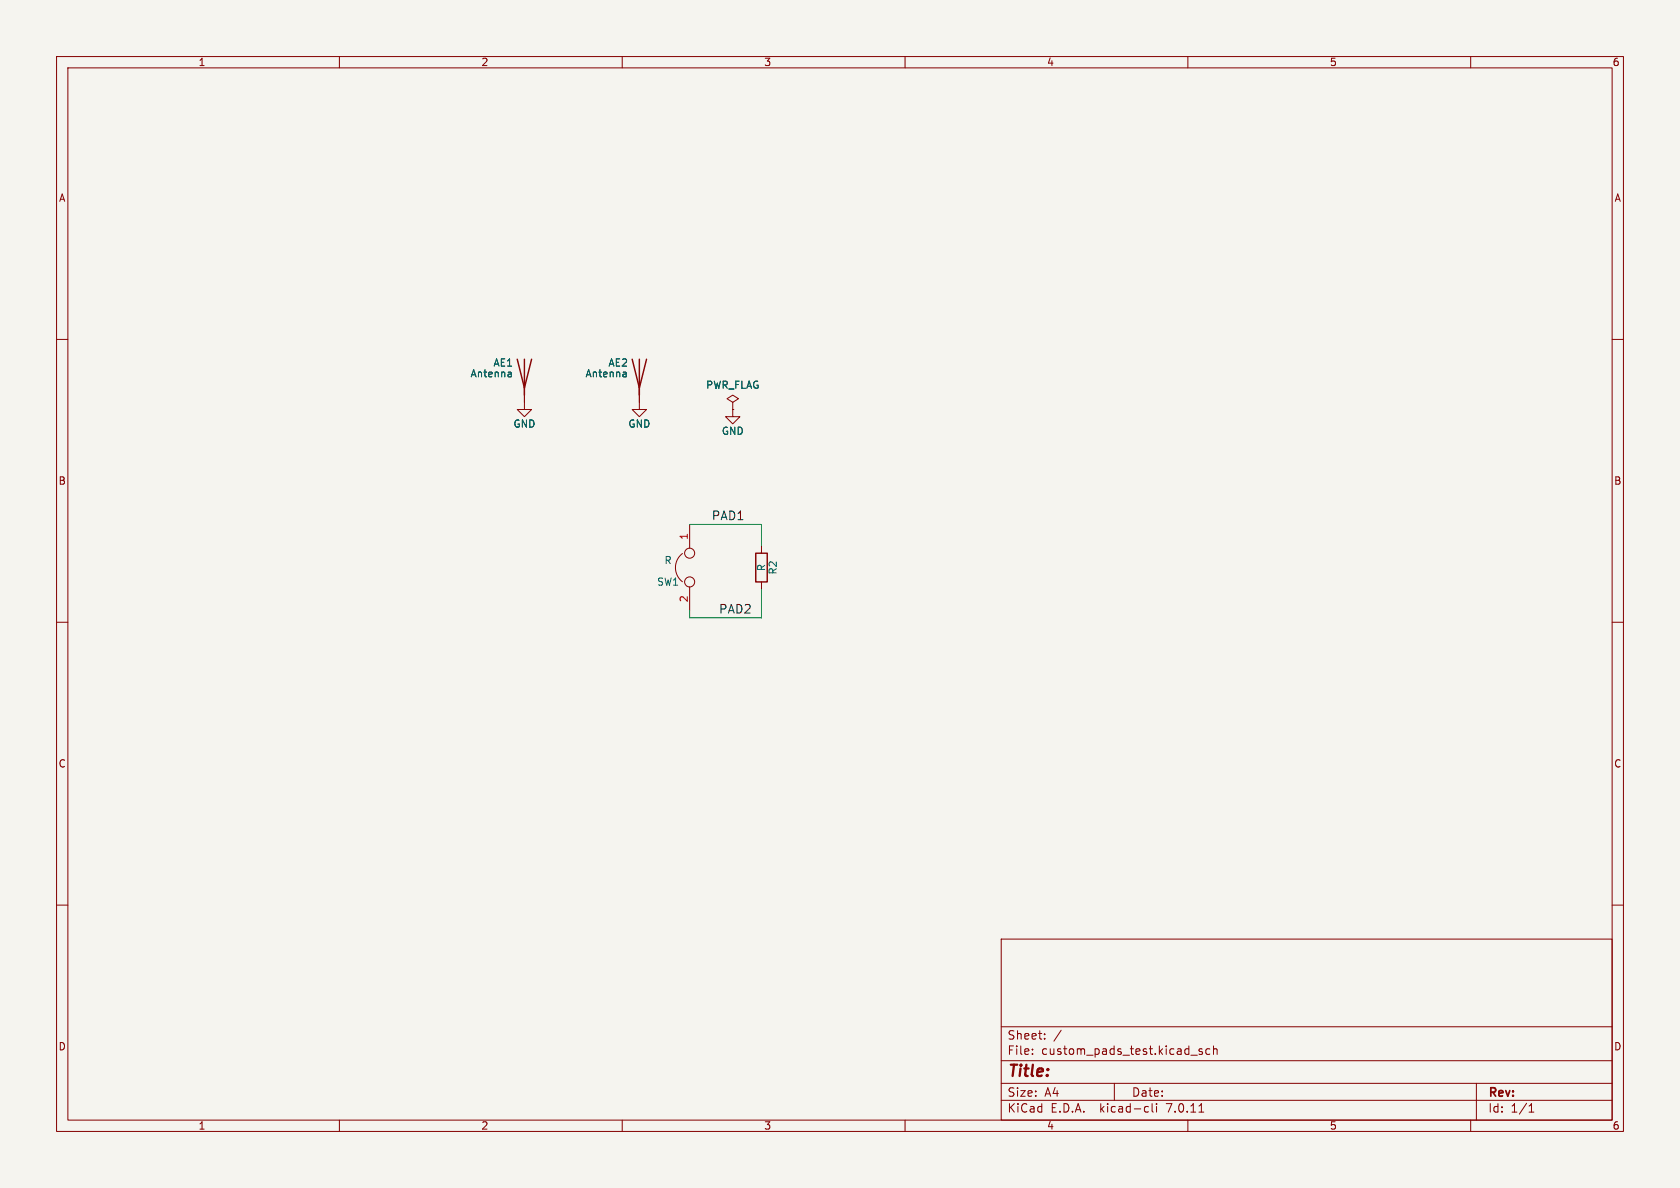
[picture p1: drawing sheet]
<svg xmlns="http://www.w3.org/2000/svg" width="297mm" height="210mm" viewBox="0 0 297 210" stroke-linecap="round" stroke-linejoin="round" font-family="sans-serif">
<path d="M0 0h297v210h-297z" fill="#f5f4ef" stroke="#f5f4ef" stroke-width=".18"/>
<g fill="none" stroke="#840000" stroke-width=".18">
<path d="M10 10h277v190h-277zM12 12h273v186h-273zM60 10v2M110 10v2M160 10v2M210 10v2M260 10v2M10 60h2M285 60h2M92.7 68.6v3.8h1.3l-1.3 1.3-1.3-1.3h1.3M113 68.6v3.8h1.3l-1.3 1.3-1.2-1.3h1.2M129.5 72.4v1.3h1.3l-1.3 1.2-1.2-1.2h1.2"/>
<path d="M129.5 71.1l1.1-.6-1.1-.6-1 .6 1 .6v1.3M129.5 72.4h.1M120.6 97.8a3.1 3.1 0 0 0 0 5M121.9 92.7v4.2M134.6 96.5v1.3M10 110h2M121.9 103.8v4.2M134.6 102.9v1.2M285 110h2M10 160h2M285 160h2M177 166h108v32h-108z"/>
<path d="M60 198v2M110 198v2M160 198v2M177 194.5h108M177 191.5h108M177 187.5h108M177 181.5h108M182.5 186.3v.1M182.5 185.5v.1M184.7 183.6v.1M184.7 182.8v.1M187.6 182.1l-1.3 2"/>
<path d="M197 191.5v3M202.6 195.6l.4 .1M203 196.5l-.4 .1M203.7 195.1v1.3l.2 .2M204.5 195.1v.1M204.5 195.6v1M210 198v2M210.5 186.5h1.2M212 196.6h.8M212.5 185.5l-.3-.1-.2 .2v.2l.5 .2v.3h-.5M213.9 185.5l-.4-.1-.3 .3v.4l.1 .2h.6M214.5 185.5l.2-.1 .4 .1 .1 .9"/>
<path d="M214.5 184.9v1.5M260 198v2M261 191.5v6.5M270.3 196.6h.9M270.3 195.5l.4-.4v1.5"/>
<circle cx="121.9" cy="97.8" r=".89"/>
<circle cx="121.9" cy="102.9" r=".89"/>
</g>
<path d="M91.4 63.5l1.3 5.1 1.3-5.1M92.7 63.5v6.4M111.8 63.5l1.2 5.1 1.3-5.1M113 63.5v6.4M133.6 97.8h2v5.1h-2z" fill="none" stroke="#840000" stroke-width=".25"/>
<path d="M90.2 65.8l.2 .2v.6M90.4 66.6h-.4M90.4 66.1h-.4M110.5 65.8l.2 .2v.6M110.7 66.6h-.4M110.7 66.1h-.4" fill="none" stroke="#006464" stroke-width=".18"/>
<path d="M121.9 92.7h12.7v3.8M134.6 104.1v5.1h-12.7v-1.2" fill="none" stroke="#009600" stroke-width=".18"/>
<text font-size="2.8" fill="#840000" x="178" y="190.9">Title:</text>
<g font-size="2.1" fill="#0f0f0f">
<text x="125.7" y="92.1">PAD1</text>
<text x="127" y="108.6">PAD2</text>
</g>
<g font-size="2.1" fill="#840000">
<text x="178" y="184">Sheet:</text>
<text x="178" y="186.7">File:</text>
<text x="184.1" y="186.7">custom_pads_test.kicad_sch</text>
<text x="178" y="196.9">KiCad</text>
<text x="178" y="194.1">Size:</text>
<text x="184.7" y="194.1">A4</text>
<text x="185.7" y="196.9">E.D.A.</text>
<text x="194.6" y="196.9">kicad-cli</text>
<text x="200" y="194.1">Date:</text>
<text x="206.5" y="196.9">7.0.11</text>
<text x="263" y="194.3">Rev:</text>
<text x="263" y="196.9">Id:</text>
<text x="267.1" y="196.9">1/1</text>
</g>
<g font-size="1.8" fill="#840000">
<text x="35" y="11.9">1</text>
<text x="85" y="11.9">2</text>
<text x="135" y="11.9">3</text>
<text x="185" y="11.9">4</text>
<text x="235" y="11.9">5</text>
<text x="285" y="11.9">6</text>
<text x="10.3" y="35.9">A</text>
<text x="285.3" y="35.9">A</text>
<text x="10.3" y="85.9">B</text>
<text x="285.3" y="85.9">B</text>
<text x="10.3" y="135.9">C</text>
<text x="285.3" y="135.9">C</text>
<text x="10.3" y="185.9">D</text>
<text x="285.3" y="185.9">D</text>
<text x="35" y="199.9">1</text>
<text x="85" y="199.9">2</text>
<text x="135" y="199.9">3</text>
<text x="185" y="199.9">4</text>
<text x="235" y="199.9">5</text>
<text x="285" y="199.9">6</text>
</g>
<g font-size="1.8" fill="#006464">
<text x="87.1" y="65">AE1</text>
<text x="107.5" y="65">AE2</text>
<text x="83.1" y="66.9">Antenna</text>
<text x="103.4" y="66.9">Antenna</text>
<text x="124.7" y="68.9">PWR_FLAG</text>
<text x="90.7" y="75.8">GND</text>
<text x="111" y="75.8">GND</text>
<text x="127.5" y="77.1">GND</text>
<text x="117.4" y="99.9">R</text>
<text x="135.5" y="101.1" transform="rotate(-90 135.5 101.1)">R</text>
<text x="137.5" y="101.7" transform="rotate(-90 137.5 101.7)">R2</text>
<text x="116.1" y="103.7">SW1</text>
</g>
<g font-size="1.8" fill="#a90000">
<text x="121.7" y="95.5" transform="rotate(-90 121.7 95.5)">1</text>
<text x="121.7" y="106.6" transform="rotate(-90 121.7 106.6)">2</text>
</g>
</svg>
